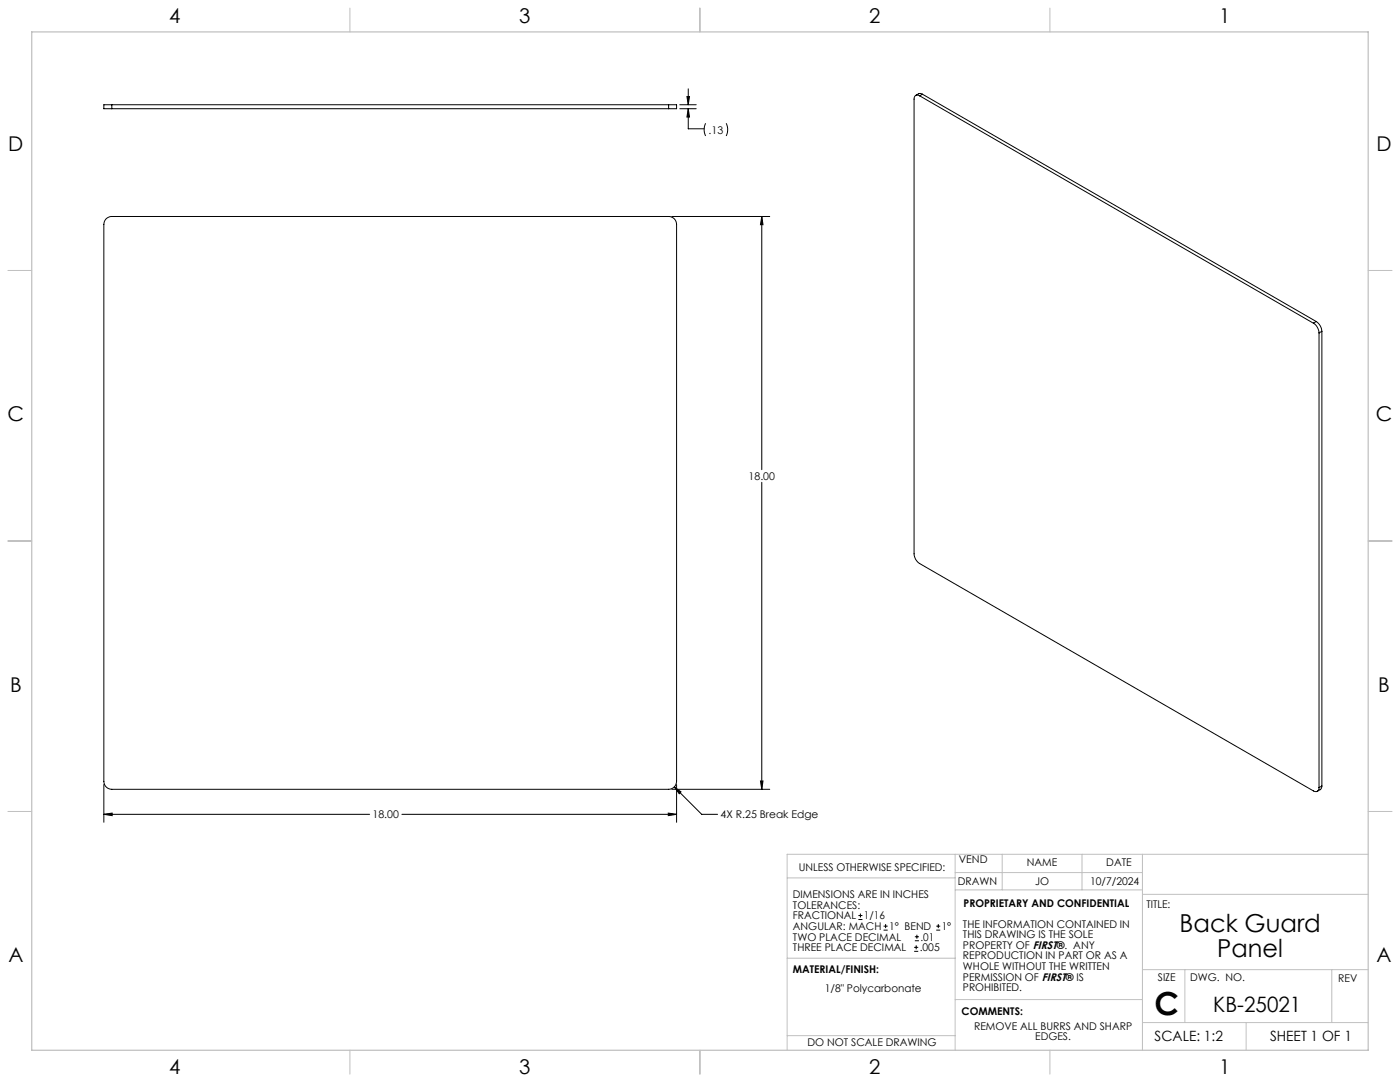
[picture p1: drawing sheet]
<svg xmlns="http://www.w3.org/2000/svg" width="559mm" height="432mm" viewBox="0 0 559 432" stroke-linecap="round" stroke-linejoin="round" font-family="sans-serif">
<g fill="none" stroke="#c0c0c0" stroke-width=".4">
<path d="M139.7 3.2v9.5M279.4 3.2v9.5M419.1 3.2v9.5M3.1 107.9h9.6M546.1 107.9h9.5M3.1 215.9h9.6M546.1 215.9h9.5M3.1 323.8h9.6M546.1 323.8h9.5M314.2 350.3h67M381.2 340.9v78.2M381.2 355.1h74.8"/>
<path d="M381.2 348.2h74.8M400 340.9v14.2M431.9 340.9v14.2M456 340.9v78.2M456 356.9h90.1M546.1 340.9h-231.9v78.2M314.2 382.4h67.2M381.2 398.9h74.8M456 387h90.1M472.9 387v21.1M531.6 387v21.1M139.7 419.1v9.6"/>
<path d="M279.4 419.1v9.6M314.2 413.3h67M419.1 419.1v9.6M456 408.1h90.1M497.4 408.1v11"/>
</g>
<path d="M12.7 12.7h533.4v406.4h-533.4z" fill="none" stroke="#c0c0c0" stroke-width=".5"/>
<g fill="none" stroke="#000" stroke-width=".4">
<path d="M274.2 38.5h1l-.5 3.3zM274.7 35.5v6.3M367.1 38.2a1.36 1.36 0 0 0-1.6-.1 1.36 1.36 0 0 0-.7 1.4v181.5a4.8 4.8 0 0 0 2.3 3.9l157.1 90.7a1.39 1.39 0 0 0 1.6 .2 1.39 1.39 0 0 0 .7-1.5M367.1 38.2l157.1 90.8M368.2 37.6l-1.2-.3-1.5 .8M368.2 37.6l-1.1 .6M368.2 37.6l157.2 90.7M44.6 41.8h-3.1v1.6h3.1M44.6 43.4h222.3M44.6 41.8v1.6M44.6 41.8h222.3M266.9 41.8h3.2v1.6h-3.2"/>
<path d="M266.9 41.8v1.6M271.3 43.4h6.6M271.3 41.8h6.6M274.7 43.4v8h6.4M274.7 43.4l.5 3.3h-1zM281.7 49.2l-.6 2 .1 1.8 .5 1.3M289.8 49.2l.6 2-.1 1.8-.5 1.3M42.4 87.3l1-.7 1.2-.2h222.3a3.1 3.1 0 0 1 3.2 3.2v222.2a3.2 3.2 0 0 1-3.2 3.2h-222.3a3.2 3.2 0 0 1-3.1-3.2v-222.2l.2-1.3zM268.1 86.4h39.1M304.1 86.4v101M304.1 86.4l.5 3.3h-1.1zM524.2 129a4.9 4.9 0 0 1 2.3 3.9"/>
<path d="M525.4 128.3a5.1 5.1 0 0 1 2.2 3.9M525.4 128.3l-1.2 .7M526.5 132.9v181.4M527.6 132.2l-1.1 .7M527.6 132.2v181.5M304.1 192.5v122.5M41.5 313.1v15.1M268.1 315h39.1M269.1 314l11 11h6.3M269.1 314l2.7 2-.7 .8zM270.1 313.1v15.1M303.5 311.7h1.1l-.5 3.3z"/>
<path d="M527.6 313.7l-.4 1.2-1.4 .9M527.6 313.7l-1.1 .6M41.5 325l3.3-.5v1zM41.5 325h106M160.4 325h109.7M266.7 324.5l3.4 .5-3.4 .5zM342.6 367h1.6M342.6 365.4h1.6M343.4 364.6v1.5M352.7 371.2h1.6M352.7 369.6h1.6M353.5 368.8v1.6"/>
<path d="M364.9 379.7h1.6M364.9 378.1h1.6M365.2 375.4h1.6M365.2 373.8h1.6M365.7 377.3v1.5M366 373v1.6M373.7 371.2h1.6M373.7 369.6h1.6M374.5 368.8v1.6"/>
</g>
<path d="M304.1 86.4l.5 3.3h-1.1zM303.5 311.7h1.1l-.5 3.3zM266.7 324.5l3.4 .5-3.4 .5zM41.5 325l3.3-.5v1zM269.1 314l2 2.8 .7-.8zM274.2 38.5h1l-.5 3.3zM274.7 43.4l.5 3.3h-1z" fill="#000"/>
<text font-size="12.7" x="460.9" y="405.2">C</text>
<g font-size="9.9">
<text x="470.8" y="372">Back Guard</text>
<text x="485.9" y="381.9">Panel</text>
</g>
<text font-size="8.5" x="484.3" y="404">KB-25021</text>
<g font-size="8.1">
<text x="67.6" y="9.3">4</text>
<text x="207.3" y="9.3">3</text>
<text x="347" y="9.3">2</text>
<text x="486.7" y="9.3">1</text>
<text x="3.3" y="60.1">D</text>
<text x="549.4" y="60.1">D</text>
<text x="3" y="168">C</text>
<text x="549.1" y="168">C</text>
<text x="4" y="276">B</text>
<text x="550.1" y="276">B</text>
<text x="3.3" y="383.9">A</text>
<text x="549.4" y="383.9">A</text>
<text x="67.6" y="428.4">4</text>
<text x="207.3" y="428.4">3</text>
<text x="347" y="428.4">2</text>
<text x="486.7" y="428.4">1</text>
</g>
<g font-size="5.6">
<text x="460.9" y="415.2">SCALE: 1:2</text>
<text x="507" y="415.2">SHEET 1 OF 1</text>
</g>
<g font-size="4.2">
<text x="282.8" y="53.3">.13</text>
<text x="298.8" y="191.5">18.00</text>
<text x="148.7" y="326.6">18.00</text>
<text x="287.6" y="326.6">4X R.25 Break Edge</text>
<text x="318.8" y="347.7">UNLESS OTHERWISE SPECIFIED:</text>
<text x="382.7" y="344.5">VEND</text>
<text x="409.9" y="345.7">NAME</text>
<text x="441.6" y="345.7">DATE</text>
<text x="382.3" y="353.3">DRAWN</text>
<text x="413.2" y="353.3">JO</text>
<text x="435.1" y="353.3">10/7/2024</text>
<text x="316.5" y="358.5">DIMENSIONS ARE IN INCHES</text>
<text x="316.5" y="362.7">TOLERANCES:</text>
<text x="384.6" y="361.9">PROPRIETARY AND CONFIDENTIAL</text>
<text x="457.6" y="362.3">TITLE:</text>
<text x="316.5" y="371.2">ANGULAR: MACH</text>
<text x="316.5" y="366.9">FRACTIONAL</text>
<text x="344.8" y="366.9">1/16</text>
<text x="354.9" y="371.2">1° BEND</text>
<text x="375.9" y="371.2">1°</text>
<text x="384.4" y="370.2">THE INFORMATION CONTAINED IN</text>
<text x="316.5" y="375.4">TWO PLACE DECIMAL</text>
<text x="367.4" y="375.4">.01</text>
<text x="384.4" y="374.4">THIS DRAWING IS THE SOLE</text>
<text x="316.5" y="379.6">THREE PLACE DECIMAL</text>
<text x="367.1" y="379.6">.005</text>
<text x="384.4" y="378.6">PROPERTY OF FIRST®. ANY</text>
<text x="384.4" y="382.9">REPRODUCTION IN PART OR AS A</text>
<text x="316.5" y="388.4">MATERIAL/FINISH:</text>
<text x="384.4" y="387.1">WHOLE WITHOUT THE WRITTEN</text>
<text x="329.3" y="395.8">1/8&quot; Polycarbonate</text>
<text x="384.4" y="391.3">PERMISSION OF FIRST® IS</text>
<text x="384.4" y="395.6">PROHIBITED.</text>
<text x="462.2" y="391.3">SIZE</text>
<text x="475.1" y="391.3">DWG. NO.</text>
<text x="534.1" y="391.8">REV</text>
<text x="383.8" y="405.1">COMMENTS:</text>
<text x="388.8" y="410.9">REMOVE ALL BURRS AND SHARP</text>
<text x="322.3" y="417.6">DO NOT SCALE DRAWING</text>
<text x="413.2" y="415.2">EDGES.</text>
</g>
</svg>
